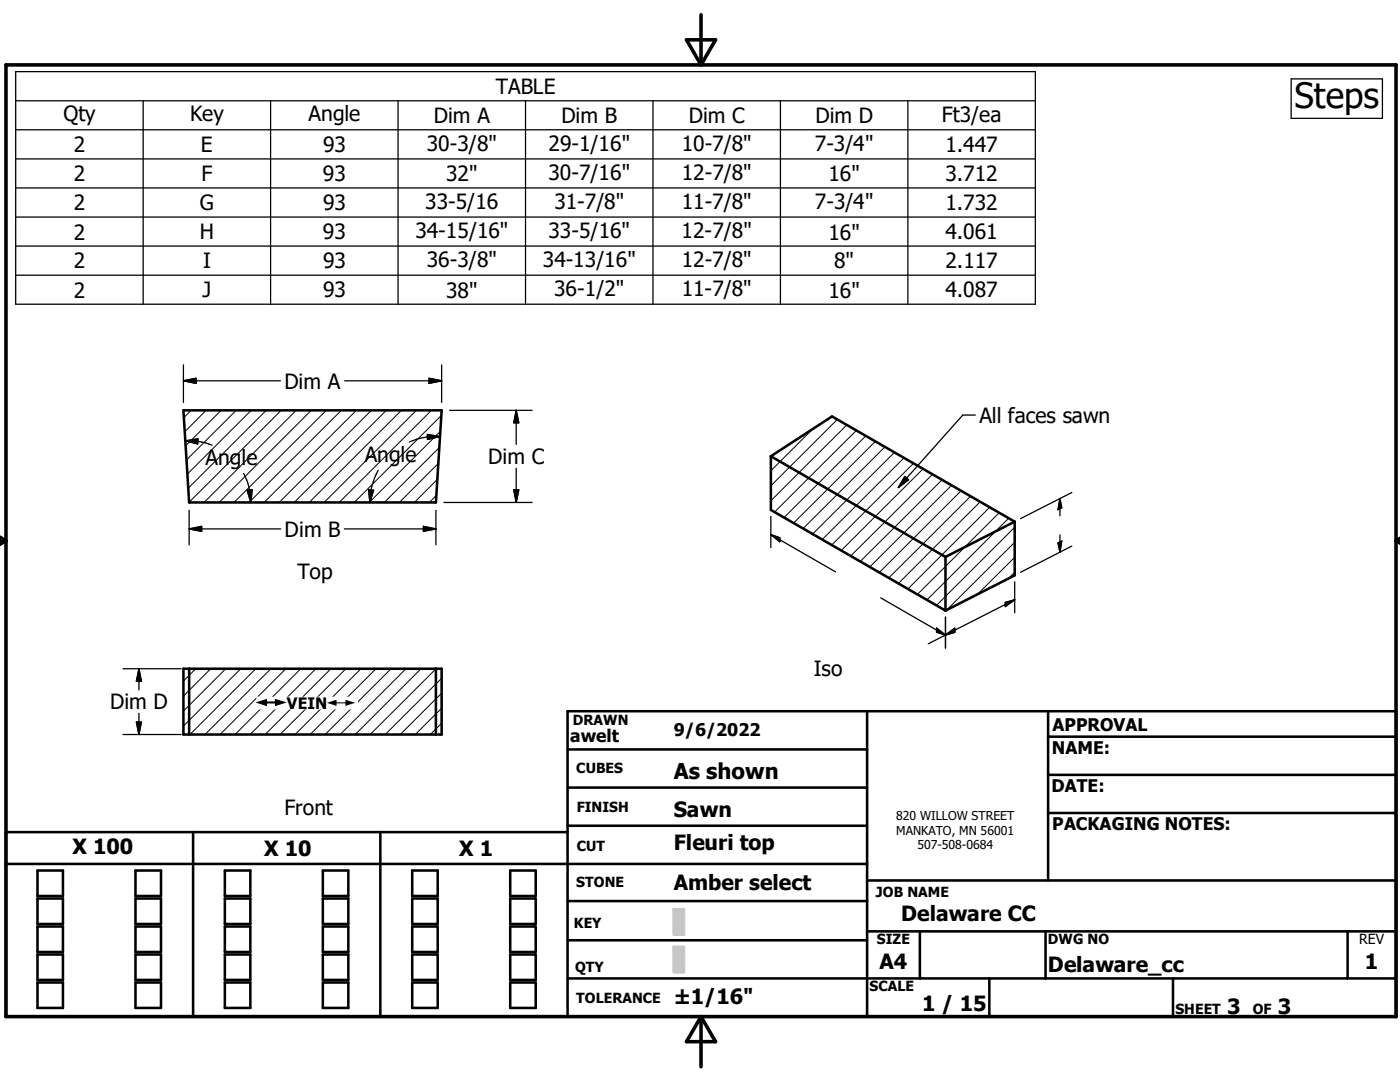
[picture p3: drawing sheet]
<svg xmlns="http://www.w3.org/2000/svg" width="279mm" height="216mm" viewBox="0 0 279 216" stroke-linecap="round" stroke-linejoin="round" font-family="sans-serif">
<g fill="none" stroke="#000" stroke-width=".51">
<path d="M36.6 81.9h51.5l-1.1 18.4h-49.3zM153.8 91l12.3-7.9 36.4 21M153.8 91v10.8l34.9 20M153.8 91l34.9 20.1M188.7 111.1v10.7M202.5 104.1v10.7l-13.8 7M202.5 104.1l-13.8 7M36.6 133.4h51.5v13.2h-51.5zM37.7 133.4v13.2M87 133.4v13.2M113.3 149.5h59.7M113.3 157.2h59.7"/>
<path d="M173 141.9v61M209.2 147h69.4M209.2 154.6h69.4M209.2 141.9v33.8M1.2 172.4h171.8M7.5 173.7h5.1v5.1h-5.1zM7.5 179.3h5.1v5.1h-5.1zM27 173.7h5.1v5.1h-5.1zM27 179.3h5.1v5.1h-5.1zM38.5 166v36.9M44.9 173.7h5.1v5.1h-5.1zM44.9 179.3h5.1v5.1h-5.1z"/>
<path d="M64.4 173.7h5.1v5.1h-5.1zM64.4 179.3h5.1v5.1h-5.1zM75.9 166v36.9M82.3 173.7h5.1v5.1h-5.1zM82.3 179.3h5.1v5.1h-5.1zM101.8 173.7h5.1v5.1h-5.1zM101.8 179.3h5.1v5.1h-5.1zM113.3 166h-112.1v36.9h277.4v-61h-165.3v61M113.3 179.8h59.7M113.3 164.8h59.7M173 175.7h105.6M209.2 162.2h69.4"/>
<path d="M7.5 184.9h5.1v5.1h-5.1zM7.5 190.5h5.1v5h-5.1zM7.5 196h5.1v5.1h-5.1zM27 190.5h5.1v5h-5.1zM27 196h5.1v5.1h-5.1zM27 184.9h5.1v5.1h-5.1zM44.9 190.5h5.1v5h-5.1zM44.9 196h5.1v5.1h-5.1zM44.9 184.9h5.1v5.1h-5.1zM64.4 190.5h5.1v5h-5.1zM64.4 196h5.1v5.1h-5.1zM64.4 184.9h5.1v5.1h-5.1z"/>
<path d="M82.3 190.5h5.1v5h-5.1zM82.3 196h5.1v5.1h-5.1zM82.3 184.9h5.1v5.1h-5.1zM101.8 190.5h5.1v5h-5.1zM101.8 196h5.1v5.1h-5.1zM101.8 184.9h5.1v5.1h-5.1zM113.3 187.6h59.7M113.3 195.2h165.3M173 185.8h105.6M183.6 185.8v9.4M197.4 195.2v7.7M208.7 185.8v9.4"/>
<path d="M234.1 195.2v7.7M268.9 185.8v9.4"/>
</g>
<g fill="none" stroke="#000" stroke-width=".2">
<path d="M38.1 81.9l-1.4 1.4M41.1 81.9l-4.2 4.2M44.1 81.9l-7.1 7.1M47.1 81.9l-9.9 9.9M50.1 81.9l-12.7 12.7M53.1 81.9l-15.5 15.5M56.1 81.9l-18.4 18.3M59.1 81.9l-18.4 18.4M62.1 81.9l-18.4 18.4M65.1 81.9l-18.4 18.4M68.1 81.9l-18.4 18.4M71.1 81.9l-18.4 18.4"/>
<path d="M74.1 81.9l-18.4 18.4M77.1 81.9l-18.4 18.4M80.1 81.9l-18.4 18.4M83.1 81.9l-18.4 18.4M86.1 81.9l-18.4 18.4M87.1 98.8l-1.4 1.5M87.3 95.7l-4.6 4.6M87.5 92.5l-7.8 7.8M87.7 89.3l-11 11M87.9 86.1l-14.2 14.2M88.1 82.9l-17.4 17.4M162.2 85.6l-8.4 8.3"/>
<path d="M167.1 83.7l-13.3 13.2M169 84.8l-15.2 15.1M170.9 85.9l-16.3 16.3M172.8 87l-16.3 16.3M174.7 88.1l-16.3 16.3M176.6 89.2l-16.3 16.3M178.5 90.3l-16.3 16.3M180.4 91.4l-16.3 16.3M182.3 92.5l-16.3 16.3M184.2 93.6l-16.3 16.3M186.1 94.6l-16.3 16.3M188 95.7l-16.3 16.3"/>
<path d="M189.9 96.8l-16.3 16.3M191.8 97.9l-16.3 16.3M193.7 99l-16.3 16.3M195.6 100.1l-16.3 16.3M197.5 101.2l-16.3 16.3M199.4 102.3l-16.3 16.3M201.3 103.4l-16.3 16.3M202.5 105.2l-15.6 15.6M202.5 114.2l-1.2 1.2M202.5 111.2l-7.4 7.3M202.5 108.2l-13.5 13.5M39.1 133.4l-2.5 2.5"/>
<path d="M42 133.4l-5.4 5.5M45 133.4l-8.4 8.5M48.1 133.4l-11.5 11.5M51.1 133.4l-13.2 13.2M54.1 133.4l-13.2 13.2M57.1 133.4l-13.2 13.2M60 133.4l-13.1 13.2M63 133.4l-13.1 13.2M66 133.4l-13.1 13.2M69 133.4l-13.1 13.2M72 133.4l-13.1 13.2M75 133.4l-13.1 13.2"/>
<path d="M78 133.4l-13.1 13.2M81 133.4l-13.1 13.2M84 133.4l-13.1 13.2M87 133.4l-13.1 13.2M88.1 138.3l-8.2 8.3M88.1 135.3l-11.2 11.3M88.1 144.3l-2.2 2.3M88.1 141.3l-5.2 5.3"/>
</g>
<path d="M1.2 12.9h277.4v190h-277.4zM137 7.9h5.8l-2.9 5zM139.9 2.9v10M-.1 107.9h1.3M-.1 107.2l1.3 .7M1.2 107.9l-1.2 .7M278.6 107.9h.8M278.6 107.9l.8 .5M279.4 107.4l-.8 .5M139.9 202.9v10M139.9 202.9l2.9 5h-5.8z" fill="none" stroke="#000" stroke-width=".71"/>
<g fill="#c0c0c0" stroke="#c0c0c0" stroke-width=".51">
<path d="M134.5 188.9h2v5.1z"/>
<path d="M134.5 188.9l2 5.1h-2z"/>
<path d="M134.5 181.4h2v5.1z"/>
<path d="M134.5 181.4l2 5.1h-2z"/>
</g>
<g fill="none" stroke="#000" stroke-width=".25">
<path d="M3.1 14.3h203.5v46.4h-203.5zM257.7 15.7h18.2v7.9h-18.2zM3.1 20.1h203.5M3.1 25.9h203.5M3.1 31.7h203.5M3.1 37.5h203.5M28.6 20.1v40.6M54 20.1v40.6M79.4 20.1v40.6M104.9 20.1v40.6M130.3 20.1v40.6M155.8 20.1v40.6"/>
<path d="M181.2 20.1v40.6M3.1 43.3h203.5M3.1 49.1h203.5M3.1 54.9h203.5M36.6 76h19.4M36.6 76l2.5-.5v1zM36.6 72.8v7.5M68.8 76h19.3M85.6 75.5l2.5 .5-2.5 .5zM88.1 72.8v7.5M37 88a12.3 12.3 0 0 1 5.3 .8M37 88l2.5-.4v1z"/>
<path d="M48.6 94.5l.6 1.2a12.5 12.5 0 0 1 .9 4.6M49.3 97.8l1-.1-.2 2.6zM73.6 97.7l1 .1-.8 2.5zM75.5 93.8l-.7 1.6a12.6 12.6 0 0 0-1 4.9M85.3 86.7l2.5 .4-2.5 .6zM87.8 87.1a13 13 0 0 0-6.1 1.1M89.7 81.9h16.5M102.5 97.7h1l-.5 2.6zM103 81.9v6.8M103 93.4v6.9M103 81.9l.5 2.5h-1zM180.6 95.1l.7 .6-2 1.6z"/>
<path d="M194.6 82.8h-2.4l-12.9 14.5M211.5 99.5v3.4M211.5 99.5l.4 1.8-.7 .4zM213.9 98.3l-10.2 5.2M37.7 105.5h18.3M37.7 105.5l2.5-.5v1zM37.7 101.8v6.9M68.7 105.5h18.3M84.5 105l2.5 .5-2.5 .5zM87 101.8v6.9M88.6 100.3h17.6M153.8 106.7l13 7.4"/>
<path d="M153.8 106.7l1.8 .6v.8zM153.8 103v6.3M175.8 119.3l12.9 7.4M202.5 119.7l-13.8 7M202.5 116.1v6.2M211.2 108.3l.7-.4-.4 2.3zM211.5 106.7v3.5M213.9 109l-10.2 5.2M24.5 133.4h11.6M27.7 133.4v4.3M27.7 133.4l.5 2.6h-1zM186.9 125.3l1.8 1.4-1.8-.6z"/>
<path d="M188.7 123.1v6.2M188.7 126.7l1.8-1.4v.9zM188.7 126.7l-3.4 1.8M200.6 120.2l1.9-.5-1.9 1.3zM24.5 146.6h11.6M27.2 144.1h1l-.5 2.5zM27.7 142.3v4.3"/>
</g>
<g fill="#000" stroke="#000" stroke-width=".25">
<path d="M36.6 76l2.5-.5v1zM85.6 75.5l2.5 .5-2.5 .5zM37 88l2.5-.4v1zM49.3 97.8l1-.1-.2 2.6zM73.6 97.7l1 .1-.8 2.5zM85.3 86.7l2.5 .4-2.5 .6zM102.5 97.7h1l-.5 2.6zM103 81.9l.5 2.5h-1zM180.6 95.1l.7 .6-2 1.6zM37.7 105.5l2.5-.5v1zM84.5 105l2.5 .5-2.5 .5zM153.8 106.7l1.8 .6v.8z"/>
<path d="M211.2 108.3l.7-.4-.4 2.3zM211.5 99.5l.4 1.8-.7 .4zM27.7 133.4l.5 2.6h-1zM186.9 125.3l1.8 1.4-1.8-.6zM188.7 126.7l1.8-1.4v.9zM200.6 120.2l1.9-.5-1.9 1.3zM27.2 144.1h1l-.5 2.5z"/>
</g>
<g fill="#fff" stroke="#fff" stroke-width=".25">
<path d="M51.3 139.2h20v2.2z"/>
<path d="M51.3 139.2l20 2.2h-20z"/>
</g>
<text font-size="7" x="258.3" y="21.5">Steps</text>
<text font-size="4.4" x="134.5" y="155.5">As shown</text>
<g font-size="4.2">
<text x="98.9" y="18.8">TABLE</text>
<text x="12.7" y="24.1">Qty</text>
<text x="37.9" y="24.1">Key</text>
<text x="61.6" y="24.2">Angle</text>
<text x="86.6" y="24.6">Dim A</text>
<text x="112.1" y="24.6">Dim B</text>
<text x="137.5" y="24.5">Dim C</text>
<text x="162.7" y="24.6">Dim D</text>
<text x="188" y="24.3">Ft3/ea</text>
<text x="14.7" y="30.4">2</text>
<text x="40.1" y="30.4">E</text>
<text x="64.5" y="30.4">93</text>
<text x="85.2" y="30.1">30-3/8&quot;</text>
<text x="109.5" y="30.1">29-1/16&quot;</text>
<text x="109.5" y="35.9">30-7/16&quot;</text>
<text x="136.1" y="30.1">10-7/8&quot;</text>
<text x="136.1" y="35.9">12-7/8&quot;</text>
<text x="162.6" y="30.1">7-3/4&quot;</text>
<text x="188.7" y="30.4">1.447</text>
<text x="14.7" y="36.2">2</text>
<text x="14.7" y="42">2</text>
<text x="39.9" y="42">G</text>
<text x="40.2" y="36.1">F</text>
<text x="64.5" y="36.1">93</text>
<text x="64.5" y="42">93</text>
<text x="84.9" y="41.7">33-5/16</text>
<text x="89.1" y="36.2">32&quot;</text>
<text x="110.6" y="41.7">31-7/8&quot;</text>
<text x="136.1" y="41.7">11-7/8&quot;</text>
<text x="162.6" y="41.7">7-3/4&quot;</text>
<text x="165.4" y="36.2">16&quot;</text>
<text x="188.7" y="36.1">3.712</text>
<text x="188.7" y="42">1.732</text>
<text x="14.7" y="47.8">2</text>
<text x="39.9" y="47.8">H</text>
<text x="64.5" y="47.8">93</text>
<text x="82.9" y="47.5">34-15/16&quot;</text>
<text x="109.5" y="47.5">33-5/16&quot;</text>
<text x="136" y="47.5">12-7/8&quot;</text>
<text x="165.4" y="47.8">16&quot;</text>
<text x="188.7" y="47.8">4.061</text>
<text x="14.7" y="53.6">2</text>
<text x="40.5" y="53.6">I</text>
<text x="64.5" y="53.6">93</text>
<text x="85.2" y="53.3">36-3/8&quot;</text>
<text x="108.3" y="53.3">34-13/16&quot;</text>
<text x="136.1" y="53.3">12-7/8&quot;</text>
<text x="166.5" y="53.6">8&quot;</text>
<text x="188.7" y="53.6">2.117</text>
<text x="14.7" y="59.4">2</text>
<text x="40.4" y="59.4">J</text>
<text x="64.5" y="59.4">93</text>
<text x="89.1" y="59.4">38&quot;</text>
<text x="110.6" y="59.1">36-1/2&quot;</text>
<text x="136.1" y="59.1">11-7/8&quot;</text>
<text x="165.4" y="59.4">16&quot;</text>
<text x="188.7" y="59.4">4.087</text>
<text x="56.8" y="77.6">Dim A</text>
<text x="195.5" y="84.4">All faces sawn</text>
<text x="41" y="92.8">Angle</text>
<text x="72.8" y="92.2">Angle</text>
<text x="97.5" y="92.6">Dim C</text>
<text x="56.8" y="107.1">Dim B</text>
<text x="59.4" y="115.6">Top</text>
<text x="162.4" y="135">Iso</text>
<text x="22" y="141.5">Dim D</text>
<text x="56.8" y="162.6">Front</text>
<text x="134.4" y="163.1">Sawn</text>
<text x="14.5" y="170.5">X 100</text>
<text x="52.7" y="170.9">X 10</text>
<text x="91.7" y="170.9">X 1</text>
<text x="134.4" y="169.5">Fleuri top</text>
<text x="134.4" y="177.7">Amber select</text>
<text x="179.9" y="183.7">Delaware CC</text>
<text x="175.5" y="193.3">A4</text>
<text x="209.1" y="194">Delaware_cc</text>
<text x="272.4" y="193.3">1</text>
<text x="134.4" y="200.3">±1/16&quot;</text>
<text x="184" y="201.7">1 / 15</text>
<text x="244.9" y="202.3">3</text>
<text x="255" y="202.3">3</text>
</g>
<g font-size="3.5">
<text x="113.8" y="148">awelt</text>
<text x="134.5" y="146.9">9/6/2022</text>
<text x="210.1" y="145.8">APPROVAL</text>
<text x="209.9" y="150.4">NAME:</text>
<text x="209.8" y="158.1">DATE:</text>
<text x="210" y="165.6">PACKAGING NOTES:</text>
</g>
<text font-size="3.1" x="57.3" y="141.4">VEIN</text>
<g font-size="2.8">
<text x="114.3" y="144.6">DRAWN</text>
<text x="115" y="154.3">CUBES</text>
<text x="115.1" y="162">FINISH</text>
<text x="115.1" y="169.8">CUT</text>
<text x="115" y="177.1">STONE</text>
<text x="174.8" y="178.9">JOB NAME</text>
<text x="114.6" y="185.3">KEY</text>
<text x="175" y="188.4">SIZE</text>
<text x="209.1" y="188.4">DWG NO</text>
<text x="271.3" y="188.4">REV</text>
<text x="114.8" y="193.9">QTY</text>
<text x="173.5" y="197.8">SCALE</text>
<text x="115" y="200.2">TOLERANCE</text>
<text x="234.6" y="202.3">SHEET</text>
<text x="250" y="202.3">OF</text>
</g>
<g font-size="2.5">
<text x="51.3" y="141.4">#</text>
<text x="65.3" y="141.4">#</text>
</g>
<g font-size="2.4">
<text x="178.9" y="163.6">820 WILLOW STREET</text>
<text x="178.9" y="166.5">MANKATO, MN 56001</text>
<text x="183.1" y="169.5">507-508-0684</text>
</g>
</svg>
